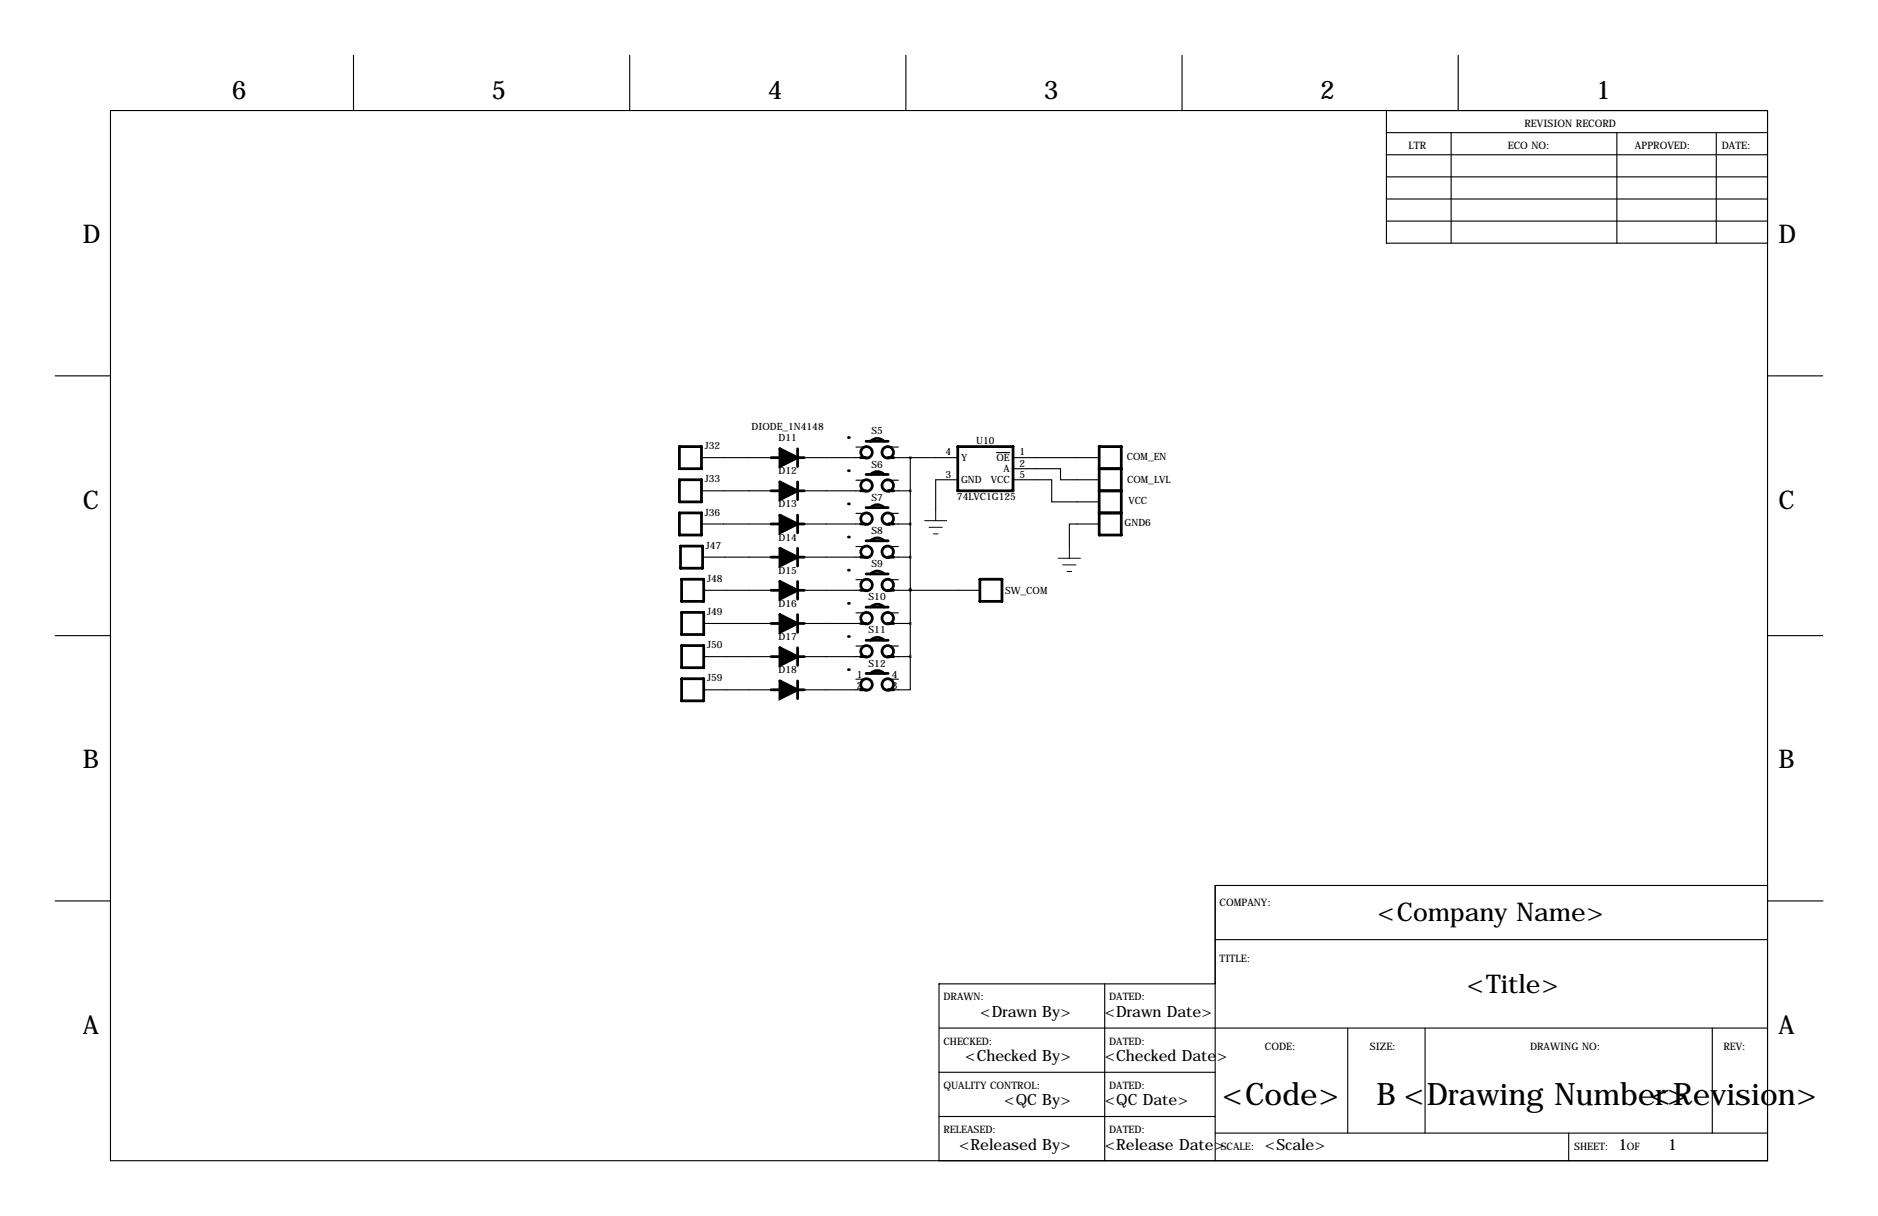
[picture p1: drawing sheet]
<svg xmlns="http://www.w3.org/2000/svg" width="432mm" height="279mm" viewBox="0 0 432 279" stroke-linecap="round" stroke-linejoin="round" font-family="sans-serif">
<g fill="none" stroke="#000" stroke-width=".25">
<path d="M81.3 12.7v12.7M144.8 12.7v12.7M208.3 12.7v12.7M271.8 12.7v12.7M335.3 12.7v12.7M25.4 25.4h381v241.3h-381zM318.8 30.5h87.6M318.8 35.6h87.6M318.8 25.4v30.5h87.6M333.7 30.5v25.4M371.8 30.5v25.4M394.6 30.5v25.4"/>
<path d="M318.8 45.7h87.6M318.8 50.8h87.6M318.8 40.6h87.6M12.7 86.4h12.7M406.4 86.4h12.7M161.3 105.2h16M161.3 112.8h16M184.9 105.2h14.4M184.9 112.8h14.4M196.8 102.7h2.5M196.8 110.3h2.5M196.8 118h2.5"/>
<path d="M204 102.7h2.6M204 105.2h16.2M204 110.3h2.6M204 112.8h5.3M204 118h2.6M209.3 105.2v45.7M220.2 110.2h-5.1v6.9M229.1 104h3.1M232.9 110.2h8.9v5.1h10.9M232.9 107.7h10.9v2.5h8.9M232.9 105.2h19.8M161.3 120.4h16"/>
<path d="M161.5 128h15.8M161.8 135.6h15.5M184.9 120.4h14.4M184.9 128h14.4M184.9 135.6h14.4M196.8 125.6h2.5M196.8 133.2h2.5M204 120.4h5.3M204 125.6h2.6M204 128h5.3M204 133.2h2.6M204 135.6h5.3"/>
<path d="M209.3 135.4v.2h16M252.7 120.4h-6.8v5.3M12.7 146h12.7M161.8 143.3h15.5M161.8 150.9h15.5M161.8 158.5h15.5M184.9 143.3h14.4M184.9 150.9h14.4M184.9 158.5h14.4M196.8 140.8h2.5M196.8 148.4h2.5M196.8 156.1h2.5"/>
<path d="M204 140.8h2.6M204 143.3h5.3M204 148.4h2.6M204 150.9h5.3M204 156.1h2.6M209.3 150.9v7.6h-5.3M406.4 146h12.7M12.7 207h12.7M279.4 215.9h127M406.4 203.5h-127v63.2M406.5 207h12.7M215.9 236.2h190.5"/>
<path d="M254 226.1v40.6M279.4 226.1h-63.5v40.6M309.9 236.2v24.1M327.7 236.2v24.1M393.7 236.2v24.1M215.9 246.4h63.5M215.9 256.5h63.5M279.4 260.3h127M360.7 260.3v6.4"/>
</g>
<g fill="none" stroke="#000" stroke-width=".63">
<path d="M156.2 102.6h5.1v5.1h-5.1zM156.2 117.9h5.1v5h-5.1zM156.2 110.2h5.1v5.1h-5.1zM177.3 105.2h2M177.3 112.8h2M183.4 105.2h1.5M183.4 112.8h1.5M183.4 103.1v4.1M183.4 110.7v4.1M183.4 118.4v4M197.9 105.2h1.2M197.9 112.8h1.2"/>
<path d="M199.1 101.4h5.1M199.1 109h5.1M199.1 116.6h5.1M200.2 101.4a2.13 2.13 0 0 1 3.1 0M200.2 109a2.13 2.13 0 0 1 3.1 0M200.2 116.6a2.13 2.13 0 0 1 3.1 0M204.2 105.2h1.3M204.2 112.8h1.3M220.2 102.6h12.7v10.2h-12.7zM252.7 112.8h5.1M252.7 102.6h5.1v20.3h-5.1zM252.7 107.7h5.1"/>
<path d="M252.7 117.9h5.1M156.5 125.5h5v5.1h-5zM156.7 133.1h5.1v5.1h-5.1zM177.3 120.4h2M177.3 128h2M177.3 135.6h2M183.4 120.4h1.5M183.4 128h1.5M183.4 135.6h1.5M183.4 126v4M183.4 133.6v4.1M197.9 120.4h1.2"/>
<path d="M197.9 128h1.2M197.9 135.6h1.2M199.1 124.3h5.1M199.1 131.9h5.1M199.1 139.5h5.1M200.2 124.2a2.13 2.13 0 0 1 3.1 0M200.2 131.9a2.13 2.13 0 0 1 3.1 0M200.2 139.5a2.13 2.13 0 0 1 3.1 0M204.2 120.4h1.3M204.2 128h1.3M204.2 135.6h1.3M225.3 133.1h5.1v5.1h-5.1z"/>
<path d="M156.7 140.7h5.1v5.1h-5.1zM156.7 148.3h5.1v5.1h-5.1zM156.7 156h5.1v5h-5.1zM177.3 143.3h2M177.3 150.9h2M177.3 158.5h2M183.4 143.3h1.5M183.4 150.9h1.5M183.4 158.5h1.5M183.4 141.2v4.1M183.4 148.8v4.1M183.4 156.5v4"/>
<path d="M197.9 143.3h1.2M197.9 150.9h1.2M197.9 158.5h1.2M199.1 147.1h5.1M199.1 154.7h5.1M200.2 147.1a2.13 2.13 0 0 1 3.1 0M200.2 154.7a2.13 2.13 0 0 1 3.1 0M204.2 143.3h1.3M204.2 150.9h1.3M204.2 158.5h1.3"/>
<circle cx="199.2" cy="119.2" r="1.32"/>
<circle cx="199.2" cy="103.9" r="1.32"/>
<circle cx="199.2" cy="111.6" r="1.32"/>
<circle cx="204.1" cy="119.2" r="1.32"/>
<circle cx="204.1" cy="103.9" r="1.32"/>
<circle cx="204.1" cy="111.6" r="1.32"/>
<circle cx="199.2" cy="126.8" r="1.32"/>
<circle cx="199.2" cy="134.4" r="1.32"/>
<circle cx="204.1" cy="126.8" r="1.32"/>
<circle cx="204.1" cy="134.4" r="1.32"/>
<circle cx="199.2" cy="157.3" r="1.32"/>
<circle cx="199.2" cy="142" r="1.32"/>
<circle cx="199.2" cy="149.7" r="1.32"/>
<circle cx="204.1" cy="157.3" r="1.32"/>
<circle cx="204.1" cy="142" r="1.32"/>
<circle cx="204.1" cy="149.7" r="1.32"/>
</g>
<g fill="#000">
<circle cx="195.1" cy="115.8" r=".32"/>
<circle cx="195.1" cy="108.2" r=".32"/>
<circle cx="195.1" cy="100.5" r=".32"/>
<circle cx="204.2" cy="112.8" r=".32"/>
<circle cx="204.2" cy="105.2" r=".32"/>
<circle cx="195.1" cy="131" r=".32"/>
<circle cx="195.1" cy="123.4" r=".32"/>
<circle cx="195.1" cy="138.6" r=".32"/>
<circle cx="204.2" cy="135.6" r=".32"/>
<circle cx="204.2" cy="120.4" r=".32"/>
<circle cx="204.2" cy="128" r=".32"/>
<circle cx="195.1" cy="153.9" r=".32"/>
<circle cx="195.1" cy="146.3" r=".32"/>
<circle cx="204.2" cy="143.3" r=".32"/>
<circle cx="204.2" cy="158.5" r=".32"/>
<circle cx="204.2" cy="150.9" r=".32"/>
</g>
<path d="M179.3 103.1l4.1 2.1-4.1 2zM179.3 110.7l4.1 2.1-4.1 2zM179.3 118.4l4.1 2-4.1 2zM179.3 126l4.1 2-4.1 2zM179.3 133.6l4.1 2-4.1 2.1zM179.3 141.2l4.1 2.1-4.1 2zM179.3 148.8l4.1 2.1-4.1 2zM179.3 156.5l4.1 2-4.1 2z" fill="#000" stroke="#000" stroke-width=".63"/>
<path d="M212.6 119.6h5.1M215.1 117.1v2.5M213.6 121.2h3.1M214.6 122.7h1M243.3 128.3h5.1M244.3 129.8h3.1M245.4 131.3h1M245.9 125.7v2.6" fill="none" stroke="#000" stroke-width=".23"/>
<g font-size="7.1">
<text x="281" y="254">&lt;Code&gt;</text>
<text x="316.5" y="254">B &lt;Drawing Number&gt;</text>
<text x="379.4" y="254">&lt;Revision&gt;</text>
</g>
<g font-size="5.9">
<text x="53.3" y="22.9">6</text>
<text x="113" y="22.9">5</text>
<text x="176.5" y="22.9">4</text>
<text x="240" y="22.9">3</text>
<text x="303.5" y="22.9">2</text>
<text x="367" y="22.9">1</text>
<text x="19" y="55.9">D</text>
<text x="408.9" y="55.9">D</text>
<text x="19" y="116.8">C</text>
<text x="408.9" y="116.8">C</text>
<text x="19" y="176.5">B</text>
<text x="408.9" y="176.5">B</text>
<text x="316.8" y="211.6">&lt;Company Name&gt;</text>
<text x="337.3" y="228.1">&lt;Title&gt;</text>
<text x="19" y="237.5">A</text>
<text x="408.9" y="237.5">A</text>
</g>
<g font-size="3.6">
<text x="225.4" y="233.7">&lt;Drawn By&gt;</text>
<text x="254" y="233.7">&lt;Drawn Date&gt;</text>
<text x="221.9" y="243.8">&lt;Checked By&gt;</text>
<text x="254" y="243.8">&lt;Checked Date&gt;</text>
<text x="230.9" y="254">&lt;QC By&gt;</text>
<text x="254" y="254">&lt;QC Date&gt;</text>
<text x="220.5" y="264.1">&lt;Released By&gt;</text>
<text x="254" y="264.1">&lt;Release Date&gt;</text>
<text x="290.8" y="264.1">&lt;Scale&gt;</text>
<text x="372.1" y="264.1">1</text>
<text x="383.5" y="264.1">1</text>
</g>
<g font-size="2.4">
<text x="350.5" y="29.2">REVISION RECORD</text>
<text x="323.8" y="34.3">LTR</text>
<text x="346.7" y="34.3">ECO NO:</text>
<text x="375.9" y="34.3">APPROVED:</text>
<text x="395.9" y="34.3">DATE:</text>
<text x="280.4" y="208.3">COMPANY:</text>
<text x="280.4" y="221">TITLE:</text>
<text x="216.9" y="229.9">DRAWN:</text>
<text x="255" y="229.9">DATED:</text>
<text x="216.9" y="240">CHECKED:</text>
<text x="255" y="240">DATED:</text>
<text x="290.8" y="241.3">CODE:</text>
<text x="315" y="241.3">SIZE:</text>
<text x="351.8" y="241.3">DRAWING NO:</text>
<text x="396.2" y="241.3">REV:</text>
<text x="216.9" y="250.2">QUALITY CONTROL:</text>
<text x="255" y="250.2">DATED:</text>
<text x="216.9" y="260.3">RELEASED:</text>
<text x="255" y="260.3">DATED:</text>
<text x="280.7" y="264.2">SCALE:</text>
<text x="361.9" y="264.2">SHEET:</text>
<text x="374" y="264.2">OF</text>
</g>
<g font-size="2.3">
<text x="172.8" y="98.8">DIODE_1N4148</text>
<text x="179" y="101.3">D11</text>
<text x="200.4" y="99.8">S5</text>
<text x="162.1" y="103.2">J32</text>
<text x="200.4" y="107.4">S6</text>
<text x="217.4" y="104.6">4</text>
<text x="221" y="106">Y</text>
<text x="224.5" y="102.1">U10</text>
<text x="229.1" y="106">OE</text>
<text x="234.4" y="104.6">1</text>
<text x="234.4" y="107.2">2</text>
<text x="259.1" y="105.7">COM_EN</text>
<text x="162.1" y="110.8">J33</text>
<text x="179" y="109">D12</text>
<text x="217.4" y="109.7">3</text>
<text x="221" y="111">GND</text>
<text x="227.8" y="111">VCC</text>
<text x="230.7" y="108.5">A</text>
<text x="234.4" y="109.7">5</text>
<text x="259.2" y="111">COM_LVL</text>
<text x="162.1" y="118.5">J36</text>
<text x="179" y="116.6">D13</text>
<text x="200.4" y="115.1">S7</text>
<text x="220" y="114.9">74LVC1G125</text>
<text x="259.4" y="115.8">VCC</text>
<text x="179" y="124.2">D14</text>
<text x="200.4" y="122.7">S8</text>
<text x="258.6" y="120.9">GND6</text>
<text x="162.3" y="126.1">J47</text>
<text x="179" y="131.8">D15</text>
<text x="200.4" y="130.3">S9</text>
<text x="162.6" y="133.7">J48</text>
<text x="199.7" y="137.9">S10</text>
<text x="231.1" y="136.4">SW_COM</text>
<text x="162.6" y="141.3">J49</text>
<text x="179" y="139.4">D16</text>
<text x="162.6" y="148.9">J50</text>
<text x="179" y="147.1">D17</text>
<text x="199.7" y="145.5">S11</text>
<text x="179" y="154.7">D18</text>
<text x="197" y="155.8">1</text>
<text x="199.7" y="153.2">S12</text>
<text x="205" y="155.8">4</text>
<text x="162.6" y="156.6">J59</text>
<text x="197" y="158.2">2</text>
<text x="205" y="158.2">3</text>
</g>
</svg>
